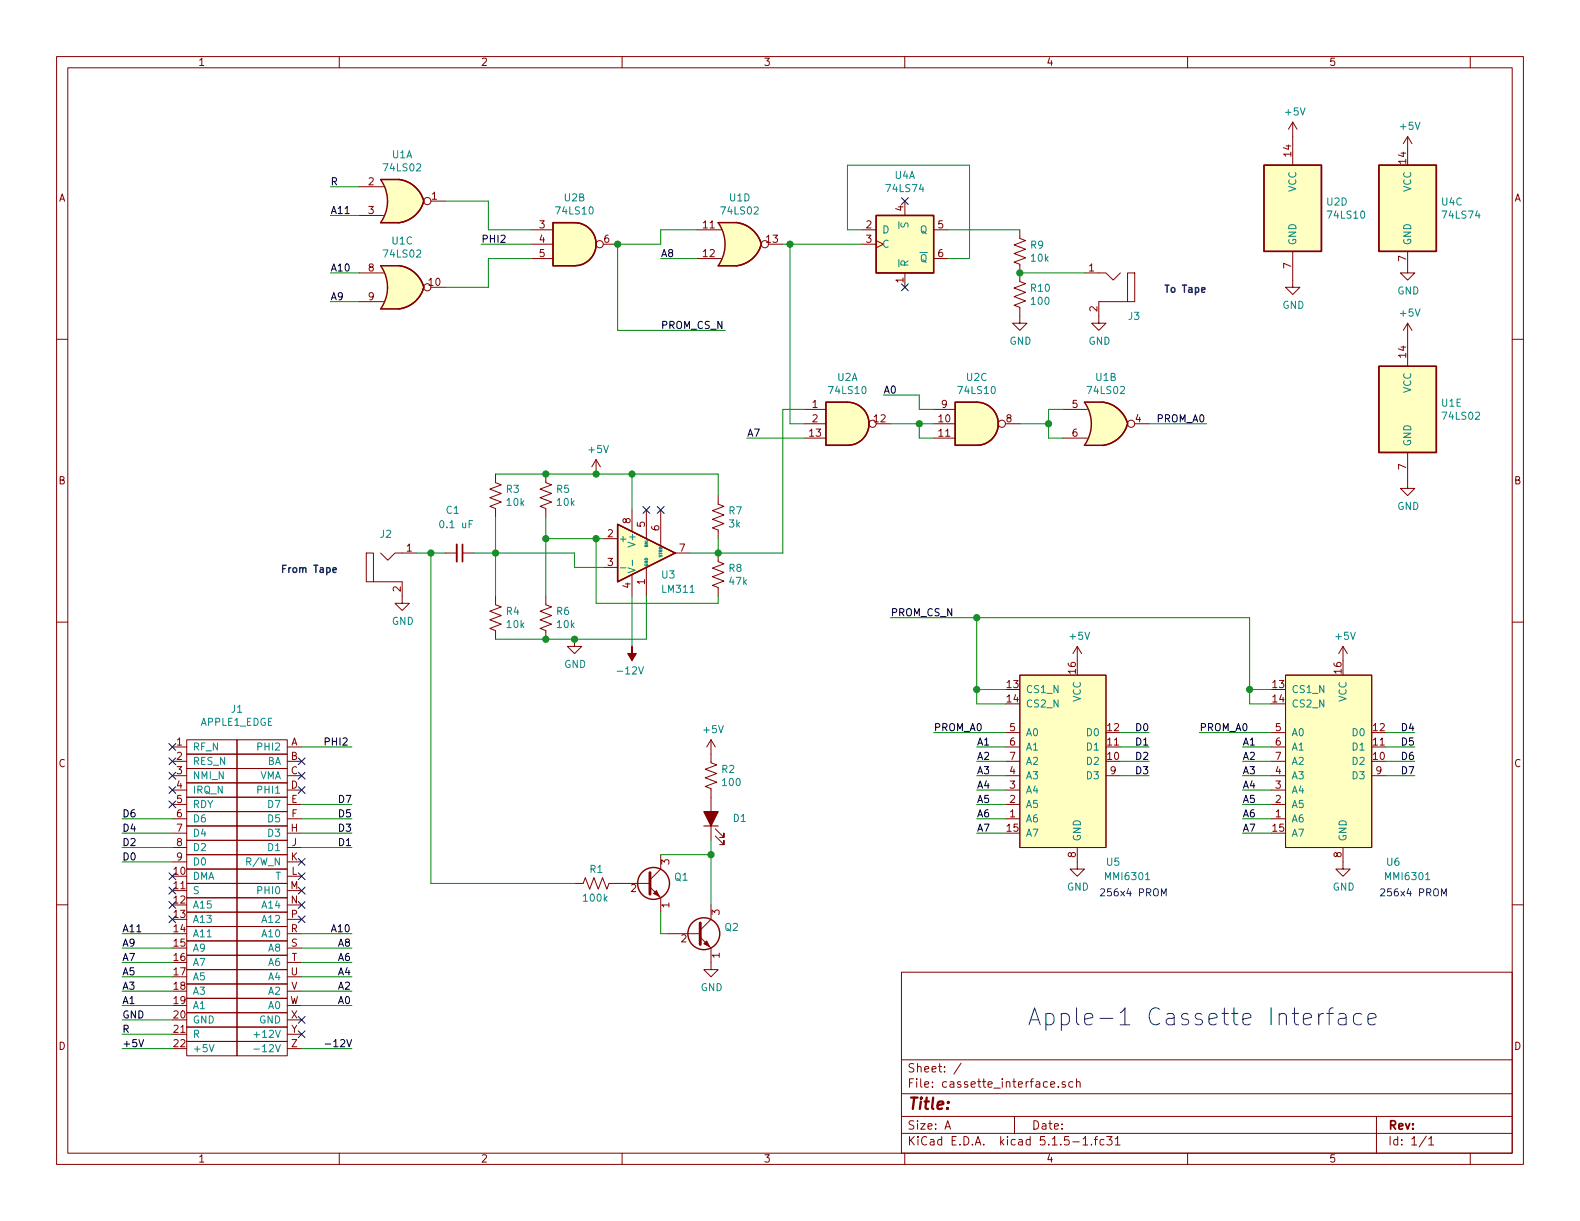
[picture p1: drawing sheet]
EESchema Schematic File Version 4
EELAYER 30 0
EELAYER END
$Descr A 11000 8500
encoding utf-8
Sheet 1 1
Title ""
Date ""
Rev ""
Comp ""
Comment1 ""
Comment2 ""
Comment3 ""
Comment4 ""
$EndDescr
$Comp
L cassette:74LS02 U1
U 1 1
P 2800 1400
F 0 "U1" H 2800 1725 50  0000 C CNN
F 1 "74LS02" H 2800 1634 50  0000 C CNN
F 2 "local:DIP14" H 2800 1400 50  0001 C CNN
F 3 "http://www.ti.com/lit/gpn/sn74ls02" H 2800 1400 50  0001 C CNN
	1    2800 1400
	1    0    0    -1  
$EndComp
$Comp
L cassette:74LS02 U1
U 2 1
P 7700 2950
F 0 "U1" H 7700 3275 50  0000 C CNN
F 1 "74LS02" H 7700 3184 50  0000 C CNN
F 2 "local:DIP14" H 7700 2950 50  0001 C CNN
F 3 "http://www.ti.com/lit/gpn/sn74ls02" H 7700 2950 50  0001 C CNN
	2    7700 2950
	1    0    0    -1  
$EndComp
$Comp
L cassette:74LS02 U1
U 3 1
P 2800 2000
F 0 "U1" H 2800 2325 50  0000 C CNN
F 1 "74LS02" H 2800 2234 50  0000 C CNN
F 2 "local:DIP14" H 2800 2000 50  0001 C CNN
F 3 "http://www.ti.com/lit/gpn/sn74ls02" H 2800 2000 50  0001 C CNN
	3    2800 2000
	1    0    0    -1  
$EndComp
$Comp
L cassette:74LS02 U1
U 4 1
P 5150 1700
F 0 "U1" H 5150 2025 50  0000 C CNN
F 1 "74LS02" H 5150 1934 50  0000 C CNN
F 2 "local:DIP14" H 5150 1700 50  0001 C CNN
F 3 "http://www.ti.com/lit/gpn/sn74ls02" H 5150 1700 50  0001 C CNN
	4    5150 1700
	1    0    0    -1  
$EndComp
$Comp
L cassette:74LS10 U2
U 1 1
P 5900 2950
F 0 "U2" H 5900 3275 50  0000 C CNN
F 1 "74LS10" H 5900 3184 50  0000 C CNN
F 2 "local:DIP14" H 5900 2950 50  0001 C CNN
F 3 "http://www.ti.com/lit/gpn/sn74LS10" H 5900 2950 50  0001 C CNN
	1    5900 2950
	1    0    0    -1  
$EndComp
$Comp
L cassette:74LS10 U2
U 2 1
P 4000 1700
F 0 "U2" H 4000 2025 50  0000 C CNN
F 1 "74LS10" H 4000 1934 50  0000 C CNN
F 2 "local:DIP14" H 4000 1700 50  0001 C CNN
F 3 "http://www.ti.com/lit/gpn/sn74LS10" H 4000 1700 50  0001 C CNN
	2    4000 1700
	1    0    0    -1  
$EndComp
$Comp
L cassette:74LS10 U2
U 3 1
P 6800 2950
F 0 "U2" H 6800 3275 50  0000 C CNN
F 1 "74LS10" H 6800 3184 50  0000 C CNN
F 2 "local:DIP14" H 6800 2950 50  0001 C CNN
F 3 "http://www.ti.com/lit/gpn/sn74LS10" H 6800 2950 50  0001 C CNN
	3    6800 2950
	1    0    0    -1  
$EndComp
$Comp
L cassette:74LS10 U2
U 4 1
P 9000 1450
F 0 "U2" H 9230 1496 50  0000 L CNN
F 1 "74LS10" H 9230 1405 50  0000 L CNN
F 2 "local:DIP14" H 9000 1450 50  0001 C CNN
F 3 "http://www.ti.com/lit/gpn/sn74LS10" H 9000 1450 50  0001 C CNN
	4    9000 1450
	1    0    0    -1  
$EndComp
$Comp
L cassette:74LS74 U4
U 1 1
P 6300 1700
F 0 "U4" H 6300 2181 50  0000 C CNN
F 1 "74LS74" H 6300 2090 50  0000 C CNN
F 2 "local:DIP14" H 6300 1700 50  0001 C CNN
F 3 "74xx/74hc_hct74.pdf" H 6300 1700 50  0001 C CNN
	1    6300 1700
	1    0    0    -1  
$EndComp
$Comp
L cassette:74LS74 U4
U 3 1
P 9800 1450
F 0 "U4" H 10030 1496 50  0000 L CNN
F 1 "74LS74" H 10030 1405 50  0000 L CNN
F 2 "local:DIP14" H 9800 1450 50  0001 C CNN
F 3 "74xx/74hc_hct74.pdf" H 9800 1450 50  0001 C CNN
	3    9800 1450
	1    0    0    -1  
$EndComp
$Comp
L cassette:LM311-Comparator U3
U 1 1
P 4500 3850
F 0 "U3" H 4600 3700 50  0000 L CNN
F 1 "LM311" H 4600 3600 50  0000 L CNN
F 2 "local:DIP8" H 4500 3850 50  0001 C CNN
F 3 "http://www.ti.com/lit/ds/symlink/lm311.pdf" H 4500 3850 50  0001 C CNN
	1    4500 3850
	1    0    0    -1  
$EndComp
Text Notes 7150 7150 0    118  ~ 0
Apple-1 Cassette Interface
$Comp
L cassette:Q_NPN_EBC Q1
U 1 1
P 4500 6150
F 0 "Q1" H 4691 6196 50  0000 L CNN
F 1 "Q_NPN_EBC" H 4691 6105 50  0001 L CNN
F 2 "local:Transistor_NPN" H 4700 6250 50  0001 C CNN
F 3 "~" H 4500 6150 50  0001 C CNN
	1    4500 6150
	1    0    0    -1  
$EndComp
$Comp
L cassette:Q_NPN_EBC Q2
U 1 1
P 4850 6500
F 0 "Q2" H 5041 6546 50  0000 L CNN
F 1 "Q_NPN_EBC" H 5041 6455 50  0001 L CNN
F 2 "local:Transistor_NPN" H 5050 6600 50  0001 C CNN
F 3 "~" H 4850 6500 50  0001 C CNN
	1    4850 6500
	1    0    0    -1  
$EndComp
$Comp
L cassette:GND #PWR018
U 1 1
P 9800 3350
F 0 "#PWR018" H 9800 3100 50  0001 C CNN
F 1 "GND" H 9805 3177 50  0000 C CNN
F 2 "" H 9800 3350 50  0001 C CNN
F 3 "" H 9800 3350 50  0001 C CNN
	1    9800 3350
	1    0    0    -1  
$EndComp
$Comp
L cassette:C_Small C1
U 1 1
P 3200 3850
F 0 "C1" V 2900 3750 50  0000 L CNN
F 1 "0.1 uF" V 3000 3700 50  0000 L CNN
F 2 "local:C_oval" H 3200 3850 50  0001 C CNN
F 3 "~" H 3200 3850 50  0001 C CNN
	1    3200 3850
	0    1    1    0   
$EndComp
$Comp
L cassette:-12V #PWR06
U 1 1
P 4400 4500
F 0 "#PWR06" H 4400 4600 50  0001 C CNN
F 1 "-12V" H 4415 4673 50  0000 C CNN
F 2 "" H 4400 4500 50  0001 C CNN
F 3 "" H 4400 4500 50  0001 C CNN
	1    4400 4500
	-1   0    0    1   
$EndComp
$Comp
L cassette:+5V #PWR02
U 1 1
P 4950 5250
F 0 "#PWR02" H 4950 5100 50  0001 C CNN
F 1 "+5V" H 4965 5423 50  0000 C CNN
F 2 "" H 4950 5250 50  0001 C CNN
F 3 "" H 4950 5250 50  0001 C CNN
	1    4950 5250
	1    0    0    -1  
$EndComp
$Comp
L cassette:LED_ALT D1
U 1 1
P 4950 5700
F 0 "D1" V 4950 5500 50  0000 C CNN
F 1 "LED_ALT" V 4850 5350 50  0001 C CNN
F 2 "local:LED" H 4950 5700 50  0001 C CNN
F 3 "~" H 4950 5700 50  0001 C CNN
	1    4950 5700
	0    -1   -1   0   
$EndComp
$Comp
L cassette:MMI6301 U5
U 1 1
P 7900 5250
F 0 "U5" H 7750 4500 50  0000 C CNN
F 1 "MMI6301" H 7850 4400 50  0000 C CNN
F 2 "local:DIP16" H 7850 4500 197 0001 C CNN
F 3 "" H 7850 4500 197 0001 C CNN
	1    7900 5250
	1    0    0    -1  
$EndComp
$Comp
L cassette:MMI6301 U6
U 1 1
P 9750 5250
F 0 "U6" H 9700 4500 50  0000 C CNN
F 1 "MMI6301" H 9800 4400 50  0000 C CNN
F 2 "local:DIP16" H 9700 4500 197 0001 C CNN
F 3 "" H 9700 4500 197 0001 C CNN
	1    9750 5250
	1    0    0    -1  
$EndComp
Text Notes 7650 6250 0    50   ~ 0
256x4 PROM
Text Notes 9600 6250 0    50   ~ 0
256x4 PROM
$Comp
L cassette:GND #PWR012
U 1 1
P 9000 1950
F 0 "#PWR012" H 9000 1700 50  0001 C CNN
F 1 "GND" H 9005 1777 50  0000 C CNN
F 2 "" H 9000 1950 50  0001 C CNN
F 3 "" H 9000 1950 50  0001 C CNN
	1    9000 1950
	1    0    0    -1  
$EndComp
$Comp
L cassette:GND #PWR016
U 1 1
P 9800 1850
F 0 "#PWR016" H 9800 1600 50  0001 C CNN
F 1 "GND" H 9805 1677 50  0000 C CNN
F 2 "" H 9800 1850 50  0001 C CNN
F 3 "" H 9800 1850 50  0001 C CNN
	1    9800 1850
	1    0    0    -1  
$EndComp
$Comp
L cassette:GND #PWR07
U 1 1
P 7100 2200
F 0 "#PWR07" H 7100 1950 50  0001 C CNN
F 1 "GND" H 7105 2027 50  0000 C CNN
F 2 "" H 7100 2200 50  0001 C CNN
F 3 "" H 7100 2200 50  0001 C CNN
	1    7100 2200
	1    0    0    -1  
$EndComp
$Comp
L cassette:GND #PWR08
U 1 1
P 7650 2200
F 0 "#PWR08" H 7650 1950 50  0001 C CNN
F 1 "GND" H 7655 2027 50  0000 C CNN
F 2 "" H 7650 2200 50  0001 C CNN
F 3 "" H 7650 2200 50  0001 C CNN
	1    7650 2200
	1    0    0    -1  
$EndComp
$Comp
L cassette:GND #PWR014
U 1 1
P 9350 6000
F 0 "#PWR014" H 9350 5750 50  0001 C CNN
F 1 "GND" H 9355 5827 50  0000 C CNN
F 2 "" H 9350 6000 50  0001 C CNN
F 3 "" H 9350 6000 50  0001 C CNN
	1    9350 6000
	1    0    0    -1  
$EndComp
$Comp
L cassette:GND #PWR010
U 1 1
P 7500 6000
F 0 "#PWR010" H 7500 5750 50  0001 C CNN
F 1 "GND" H 7505 5827 50  0000 C CNN
F 2 "" H 7500 6000 50  0001 C CNN
F 3 "" H 7500 6000 50  0001 C CNN
	1    7500 6000
	1    0    0    -1  
$EndComp
$Comp
L cassette:APPLE1_EDGE J1
U 1 1
P 1650 6200
F 0 "J1" H 1650 7465 50  0000 C CNN
F 1 "APPLE1_EDGE" H 1650 7374 50  0000 C CNN
F 2 "local:APPLE1_EDGE" H 1300 7400 50  0001 C CNN
F 3 "" H 1300 7400 50  0001 C CNN
	1    1650 6200
	1    0    0    -1  
$EndComp
Wire Wire Line
	1200 7200 850  7200
Wire Wire Line
	1200 7100 850  7100
Wire Wire Line
	850  7300 1200 7300
Wire Wire Line
	2100 7300 2450 7300
Wire Wire Line
	1200 6500 850  6500
Wire Wire Line
	2100 6500 2450 6500
Wire Wire Line
	1200 6600 850  6600
Wire Wire Line
	2100 5200 2450 5200
Wire Wire Line
	2100 6600 2450 6600
Wire Wire Line
	1200 6700 850  6700
Wire Wire Line
	2100 7000 2450 7000
Wire Wire Line
	1200 6000 850  6000
Wire Wire Line
	1200 5900 850  5900
Wire Wire Line
	1200 5800 850  5800
Wire Wire Line
	1200 5700 850  5700
Wire Wire Line
	2100 5900 2450 5900
Wire Wire Line
	2100 5800 2450 5800
Wire Wire Line
	2100 5700 2450 5700
Wire Wire Line
	2100 5600 2450 5600
Wire Wire Line
	1200 7000 850  7000
Wire Wire Line
	1200 6900 850  6900
Wire Wire Line
	1200 6800 850  6800
Wire Wire Line
	2100 6900 2450 6900
Wire Wire Line
	2100 6800 2450 6800
Wire Wire Line
	2100 6700 2450 6700
$Comp
L cassette:74LS02 U1
U 5 1
P 9800 2850
F 0 "U1" H 10030 2896 50  0000 L CNN
F 1 "74LS02" H 10030 2805 50  0000 L CNN
F 2 "local:DIP14" H 9800 2850 50  0001 C CNN
F 3 "http://www.ti.com/lit/gpn/sn74ls02" H 9800 2850 50  0001 C CNN
	5    9800 2850
	1    0    0    -1  
$EndComp
$Comp
L cassette:R_US R2
U 1 1
P 4950 5400
F 0 "R2" H 5018 5446 50  0000 L CNN
F 1 "100" H 5018 5355 50  0000 L CNN
F 2 "local:R_round" V 4990 5390 50  0001 C CNN
F 3 "~" H 4950 5400 50  0001 C CNN
	1    4950 5400
	1    0    0    -1  
$EndComp
Wire Wire Line
	4950 6300 4950 5950
Wire Wire Line
	4600 5950 4950 5950
Connection ~ 4950 5950
Wire Wire Line
	4950 5950 4950 5850
Wire Wire Line
	4600 6350 4600 6500
Wire Wire Line
	4600 6500 4650 6500
$Comp
L cassette:GND #PWR03
U 1 1
P 4950 6700
F 0 "#PWR03" H 4950 6450 50  0001 C CNN
F 1 "GND" H 4955 6527 50  0000 C CNN
F 2 "" H 4950 6700 50  0001 C CNN
F 3 "" H 4950 6700 50  0001 C CNN
	1    4950 6700
	1    0    0    -1  
$EndComp
$Comp
L cassette:audio_jack J2
U 1 1
P 2800 4150
F 0 "J2" H 2687 4583 50  0000 C CNN
F 1 "audio_jack" H 2687 4584 50  0001 C CNN
F 2 "local:Jack_audio_3.5mm" H 2800 4150 50  0001 C CNN
F 3 "" H 2800 4150 50  0001 C CNN
	1    2800 4150
	1    0    0    -1  
$EndComp
$Comp
L cassette:audio_jack J3
U 1 1
P 7650 2200
F 0 "J3" H 7450 2200 50  0000 R CNN
F 1 "audio_jack" H 7400 2100 50  0001 R CNN
F 2 "local:Jack_audio_3.5mm" H 7650 2200 50  0001 C CNN
F 3 "" H 7650 2200 50  0001 C CNN
	1    7650 2200
	-1   0    0    -1  
$EndComp
$Comp
L cassette:R_US R10
U 1 1
P 7100 2050
F 0 "R10" H 7168 2096 50  0000 L CNN
F 1 "100" H 7168 2005 50  0000 L CNN
F 2 "local:R_round" V 7140 2040 50  0001 C CNN
F 3 "~" H 7100 2050 50  0001 C CNN
	1    7100 2050
	1    0    0    -1  
$EndComp
$Comp
L cassette:R_US R9
U 1 1
P 7100 1750
F 0 "R9" H 7168 1796 50  0000 L CNN
F 1 "10k" H 7168 1705 50  0000 L CNN
F 2 "local:R_round" V 7140 1740 50  0001 C CNN
F 3 "~" H 7100 1750 50  0001 C CNN
	1    7100 1750
	1    0    0    -1  
$EndComp
Wire Wire Line
	7100 1900 7550 1900
Connection ~ 7100 1900
Wire Wire Line
	6600 1600 7100 1600
$Comp
L cassette:R_US R1
U 1 1
P 4150 6150
F 0 "R1" V 4050 6100 50  0000 L CNN
F 1 "100k" V 4250 6050 50  0000 L CNN
F 2 "local:R_round" V 4190 6140 50  0001 C CNN
F 3 "~" H 4150 6150 50  0001 C CNN
	1    4150 6150
	0    1    1    0   
$EndComp
$Comp
L cassette:R_US R3
U 1 1
P 3450 3450
F 0 "R3" H 3518 3496 50  0000 L CNN
F 1 "10k" H 3518 3405 50  0000 L CNN
F 2 "local:R_oval" V 3490 3440 50  0001 C CNN
F 3 "~" H 3450 3450 50  0001 C CNN
	1    3450 3450
	1    0    0    -1  
$EndComp
$Comp
L cassette:R_US R4
U 1 1
P 3450 4300
F 0 "R4" H 3518 4346 50  0000 L CNN
F 1 "10k" H 3518 4255 50  0000 L CNN
F 2 "local:R_oval" V 3490 4290 50  0001 C CNN
F 3 "~" H 3450 4300 50  0001 C CNN
	1    3450 4300
	1    0    0    -1  
$EndComp
$Comp
L cassette:R_US R5
U 1 1
P 3800 3450
F 0 "R5" H 3868 3496 50  0000 L CNN
F 1 "10k" H 3868 3405 50  0000 L CNN
F 2 "local:R_oval" V 3840 3440 50  0001 C CNN
F 3 "~" H 3800 3450 50  0001 C CNN
	1    3800 3450
	1    0    0    -1  
$EndComp
$Comp
L cassette:R_US R6
U 1 1
P 3800 4300
F 0 "R6" H 3868 4346 50  0000 L CNN
F 1 "10k" H 3868 4255 50  0000 L CNN
F 2 "local:R_oval" V 3840 4290 50  0001 C CNN
F 3 "~" H 3800 4300 50  0001 C CNN
	1    3800 4300
	1    0    0    -1  
$EndComp
$Comp
L cassette:R_US R8
U 1 1
P 5000 4000
F 0 "R8" H 5068 4046 50  0000 L CNN
F 1 "47k" H 5068 3955 50  0000 L CNN
F 2 "local:R_oval" V 5040 3990 50  0001 C CNN
F 3 "~" H 5000 4000 50  0001 C CNN
	1    5000 4000
	1    0    0    -1  
$EndComp
$Comp
L cassette:R_US R7
U 1 1
P 5000 3600
F 0 "R7" H 5068 3646 50  0000 L CNN
F 1 "3k" H 5068 3555 50  0000 L CNN
F 2 "local:R_round" V 5040 3590 50  0001 C CNN
F 3 "~" H 5000 3600 50  0001 C CNN
	1    5000 3600
	1    0    0    -1  
$EndComp
$Comp
L cassette:GND #PWR04
U 1 1
P 4000 4450
F 0 "#PWR04" H 4000 4200 50  0001 C CNN
F 1 "GND" H 4005 4277 50  0000 C CNN
F 2 "" H 4000 4450 50  0001 C CNN
F 3 "" H 4000 4450 50  0001 C CNN
	1    4000 4450
	1    0    0    -1  
$EndComp
$Comp
L cassette:+5V #PWR05
U 1 1
P 4150 3300
F 0 "#PWR05" H 4150 3150 50  0001 C CNN
F 1 "+5V" H 4165 3473 50  0000 C CNN
F 2 "" H 4150 3300 50  0001 C CNN
F 3 "" H 4150 3300 50  0001 C CNN
	1    4150 3300
	1    0    0    -1  
$EndComp
Wire Wire Line
	3300 3850 3450 3850
Connection ~ 3450 3850
Wire Wire Line
	3450 3850 4000 3850
Wire Wire Line
	4000 3850 4000 3950
Wire Wire Line
	4000 3950 4200 3950
Wire Wire Line
	3450 3300 3800 3300
Wire Wire Line
	3800 3300 4150 3300
Connection ~ 3800 3300
Wire Wire Line
	4150 3300 4400 3300
Wire Wire Line
	3450 4450 3800 4450
Wire Wire Line
	3800 4450 4000 4450
Connection ~ 3800 4450
Wire Wire Line
	4000 4450 4500 4450
Connection ~ 4000 4450
Connection ~ 4150 3300
Wire Wire Line
	3800 3750 4150 3750
Wire Wire Line
	5000 4150 5000 4200
Wire Wire Line
	4150 4200 4150 3750
Connection ~ 4150 3750
Wire Wire Line
	4150 3750 4200 3750
Wire Wire Line
	5000 4200 4150 4200
Wire Wire Line
	4800 3850 5000 3850
Connection ~ 5000 3850
Text Notes 8100 2050 0    50   ~ 10
To Tape
Text Notes 1950 4000 0    50   ~ 10
From Tape
Text Label 850  5700 0    50   ~ 0
D6
Text Label 850  5800 0    50   ~ 0
D4
Text Label 850  5900 0    50   ~ 0
D2
Text Label 850  6000 0    50   ~ 0
D0
Text Label 850  6500 0    50   ~ 0
A11
Text Label 850  6600 0    50   ~ 0
A9
Text Label 850  6700 0    50   ~ 0
A7
Text Label 850  6800 0    50   ~ 0
A5
Text Label 850  6900 0    50   ~ 0
A3
Text Label 850  7000 0    50   ~ 0
A1
Text Label 850  7100 0    50   ~ 0
GND
Text Label 850  7200 0    50   ~ 0
R
Text Label 850  7300 0    50   ~ 0
+5V
Text Label 2250 5200 0    50   ~ 0
PHI2
Text Label 2350 5600 0    50   ~ 0
D7
Text Label 2350 5700 0    50   ~ 0
D5
Text Label 2350 5800 0    50   ~ 0
D3
Text Label 2350 5900 0    50   ~ 0
D1
Text Label 2300 6500 0    50   ~ 0
A10
Text Label 2350 6600 0    50   ~ 0
A8
Text Label 2350 6700 0    50   ~ 0
A6
Text Label 2350 6800 0    50   ~ 0
A4
Text Label 2350 6900 0    50   ~ 0
A2
Text Label 2350 7000 0    50   ~ 0
A0
Text Label 2250 7300 0    50   ~ 0
-12V
$Comp
L cassette:+5V #PWR09
U 1 1
P 7500 4600
F 0 "#PWR09" H 7500 4450 50  0001 C CNN
F 1 "+5V" H 7515 4773 50  0000 C CNN
F 2 "" H 7500 4600 50  0001 C CNN
F 3 "" H 7500 4600 50  0001 C CNN
	1    7500 4600
	1    0    0    -1  
$EndComp
$Comp
L cassette:+5V #PWR013
U 1 1
P 9350 4600
F 0 "#PWR013" H 9350 4450 50  0001 C CNN
F 1 "+5V" H 9365 4773 50  0000 C CNN
F 2 "" H 9350 4600 50  0001 C CNN
F 3 "" H 9350 4600 50  0001 C CNN
	1    9350 4600
	1    0    0    -1  
$EndComp
Wire Wire Line
	4300 1700 4300 2300
Wire Wire Line
	4300 2300 5050 2300
Text Label 4600 2300 0    50   ~ 0
PROM_CS_N
Wire Wire Line
	6200 4300 6800 4300
Wire Wire Line
	8700 4300 8700 4800
Wire Wire Line
	8700 4800 8850 4800
Wire Wire Line
	8700 4800 8700 4900
Wire Wire Line
	8700 4900 8850 4900
Connection ~ 8700 4800
Wire Wire Line
	6800 4300 6800 4800
Wire Wire Line
	6800 4800 7000 4800
Connection ~ 6800 4300
Wire Wire Line
	6800 4300 8700 4300
Wire Wire Line
	6800 4800 6800 4900
Wire Wire Line
	6800 4900 7000 4900
Connection ~ 6800 4800
Text Label 6200 4300 0    50   ~ 0
PROM_CS_N
Wire Wire Line
	7000 5100 6500 5100
Wire Wire Line
	6800 5200 7000 5200
Wire Wire Line
	6800 5300 7000 5300
Wire Wire Line
	6800 5400 7000 5400
Wire Wire Line
	6800 5500 7000 5500
Wire Wire Line
	6800 5600 7000 5600
Wire Wire Line
	6800 5700 7000 5700
Wire Wire Line
	6800 5800 7000 5800
Wire Wire Line
	7800 5100 8000 5100
Wire Wire Line
	7800 5200 8000 5200
Wire Wire Line
	7800 5300 8000 5300
Wire Wire Line
	7800 5400 8000 5400
Text Label 6500 5100 0    50   ~ 0
PROM_A0
Text Label 6800 5200 0    50   ~ 0
A1
Text Label 6800 5300 0    50   ~ 0
A2
Text Label 6800 5400 0    50   ~ 0
A3
Text Label 6800 5500 0    50   ~ 0
A4
Text Label 6800 5600 0    50   ~ 0
A5
Text Label 6800 5700 0    50   ~ 0
A6
Text Label 6800 5800 0    50   ~ 0
A7
Text Label 7900 5100 0    50   ~ 0
D0
Text Label 7900 5200 0    50   ~ 0
D1
Text Label 7900 5300 0    50   ~ 0
D2
Text Label 7900 5400 0    50   ~ 0
D3
Wire Wire Line
	8850 5100 8350 5100
Wire Wire Line
	8650 5200 8850 5200
Wire Wire Line
	8650 5300 8850 5300
Wire Wire Line
	8650 5400 8850 5400
Wire Wire Line
	8650 5500 8850 5500
Wire Wire Line
	8650 5600 8850 5600
Wire Wire Line
	8650 5700 8850 5700
Wire Wire Line
	8650 5800 8850 5800
Text Label 8350 5100 0    50   ~ 0
PROM_A0
Text Label 8650 5200 0    50   ~ 0
A1
Text Label 8650 5300 0    50   ~ 0
A2
Text Label 8650 5400 0    50   ~ 0
A3
Text Label 8650 5500 0    50   ~ 0
A4
Text Label 8650 5600 0    50   ~ 0
A5
Text Label 8650 5700 0    50   ~ 0
A6
Text Label 8650 5800 0    50   ~ 0
A7
Wire Wire Line
	9650 5100 9850 5100
Wire Wire Line
	9650 5200 9850 5200
Wire Wire Line
	9650 5300 9850 5300
Wire Wire Line
	9650 5400 9850 5400
Text Label 9750 5100 0    50   ~ 0
D4
Text Label 9750 5200 0    50   ~ 0
D5
Text Label 9750 5300 0    50   ~ 0
D6
Text Label 9750 5400 0    50   ~ 0
D7
Wire Wire Line
	2500 1300 2300 1300
Wire Wire Line
	2500 1500 2300 1500
Wire Wire Line
	2500 1900 2300 1900
Wire Wire Line
	2500 2100 2300 2100
Wire Wire Line
	3700 1700 3350 1700
Wire Wire Line
	4850 1800 4600 1800
Wire Wire Line
	3100 1400 3400 1400
Wire Wire Line
	3400 1400 3400 1600
Wire Wire Line
	3400 1600 3700 1600
Wire Wire Line
	3100 2000 3400 2000
Wire Wire Line
	3400 2000 3400 1800
Wire Wire Line
	3400 1800 3700 1800
Wire Wire Line
	4300 1700 4600 1700
Wire Wire Line
	4600 1700 4600 1600
Wire Wire Line
	4600 1600 4850 1600
Connection ~ 4300 1700
Wire Wire Line
	5450 1700 5500 1700
Wire Wire Line
	6600 1800 6750 1800
Wire Wire Line
	6750 1150 5900 1150
Wire Wire Line
	5900 1150 5900 1600
Wire Wire Line
	5900 1600 6000 1600
Wire Wire Line
	6750 1150 6750 1800
Text Label 2300 1300 0    50   ~ 0
R
Text Label 2300 1500 0    50   ~ 0
A11
Text Label 2300 1900 0    50   ~ 0
A10
Text Label 2300 2100 0    50   ~ 0
A9
Text Label 3350 1700 0    50   ~ 0
PHI2
Text Label 4600 1800 0    50   ~ 0
A8
NoConn ~ 6300 1400
NoConn ~ 6300 2000
Wire Wire Line
	5600 2950 5500 2950
Wire Wire Line
	5500 2950 5500 1700
Connection ~ 5500 1700
Wire Wire Line
	5500 1700 6000 1700
Wire Wire Line
	5450 2850 5600 2850
Wire Wire Line
	5600 3050 5200 3050
Text Label 5200 3050 0    50   ~ 0
A7
Wire Wire Line
	6200 2950 6400 2950
Wire Wire Line
	6400 2950 6400 3050
Wire Wire Line
	6400 3050 6500 3050
Connection ~ 6400 2950
Wire Wire Line
	6400 2950 6500 2950
Wire Wire Line
	6500 2850 6400 2850
Wire Wire Line
	6400 2850 6400 2750
Wire Wire Line
	6400 2750 6150 2750
Text Label 6150 2750 0    50   ~ 0
A0
Wire Wire Line
	7100 2950 7300 2950
Wire Wire Line
	7300 2950 7300 2850
Wire Wire Line
	7300 2850 7400 2850
Wire Wire Line
	7300 2950 7300 3050
Wire Wire Line
	7300 3050 7400 3050
Connection ~ 7300 2950
Wire Wire Line
	8000 2950 8400 2950
Text Label 8050 2950 0    50   ~ 0
PROM_A0
$Comp
L cassette:+5V #PWR017
U 1 1
P 9800 2350
F 0 "#PWR017" H 9800 2200 50  0001 C CNN
F 1 "+5V" H 9815 2523 50  0000 C CNN
F 2 "" H 9800 2350 50  0001 C CNN
F 3 "" H 9800 2350 50  0001 C CNN
	1    9800 2350
	1    0    0    -1  
$EndComp
$Comp
L cassette:+5V #PWR015
U 1 1
P 9800 1050
F 0 "#PWR015" H 9800 900 50  0001 C CNN
F 1 "+5V" H 9815 1223 50  0000 C CNN
F 2 "" H 9800 1050 50  0001 C CNN
F 3 "" H 9800 1050 50  0001 C CNN
	1    9800 1050
	1    0    0    -1  
$EndComp
$Comp
L cassette:+5V #PWR011
U 1 1
P 9000 950
F 0 "#PWR011" H 9000 800 50  0001 C CNN
F 1 "+5V" H 9015 1123 50  0000 C CNN
F 2 "" H 9000 950 50  0001 C CNN
F 3 "" H 9000 950 50  0001 C CNN
	1    9000 950 
	1    0    0    -1  
$EndComp
Connection ~ 4400 3300
Wire Wire Line
	4400 3300 5000 3300
NoConn ~ 4500 3550
NoConn ~ 4600 3550
$Comp
L cassette:GND #PWR01
U 1 1
P 2800 4150
F 0 "#PWR01" H 2800 3900 50  0001 C CNN
F 1 "GND" H 2805 3977 50  0000 C CNN
F 2 "" H 2800 4150 50  0001 C CNN
F 3 "" H 2800 4150 50  0001 C CNN
	1    2800 4150
	1    0    0    -1  
$EndComp
Wire Wire Line
	2900 3850 3000 3850
Wire Wire Line
	3450 3600 3450 3850
Wire Wire Line
	3800 3600 3800 3750
Wire Wire Line
	3800 3750 3800 4150
Connection ~ 3800 3750
Wire Wire Line
	3450 3850 3450 4150
Wire Wire Line
	4400 4150 4400 4500
Wire Wire Line
	4500 4150 4500 4450
Wire Wire Line
	5000 3750 5000 3850
Wire Wire Line
	5000 3300 5000 3450
Wire Wire Line
	4400 3300 4400 3550
Wire Wire Line
	3000 3850 3000 6150
Connection ~ 3000 3850
Wire Wire Line
	3000 3850 3100 3850
Wire Wire Line
	5450 3850 5450 2850
Wire Wire Line
	3000 6150 4000 6150
Wire Wire Line
	5000 3850 5450 3850
NoConn ~ 2100 7200
NoConn ~ 2100 7100
NoConn ~ 2100 6400
NoConn ~ 2100 6300
NoConn ~ 2100 6200
NoConn ~ 2100 6100
NoConn ~ 2100 6000
NoConn ~ 2100 5500
NoConn ~ 2100 5400
NoConn ~ 2100 5300
NoConn ~ 1200 5200
NoConn ~ 1200 5300
NoConn ~ 1200 5400
NoConn ~ 1200 5500
NoConn ~ 1200 5600
NoConn ~ 1200 6100
NoConn ~ 1200 6200
NoConn ~ 1200 6300
NoConn ~ 1200 6400
$EndSCHEMATC
